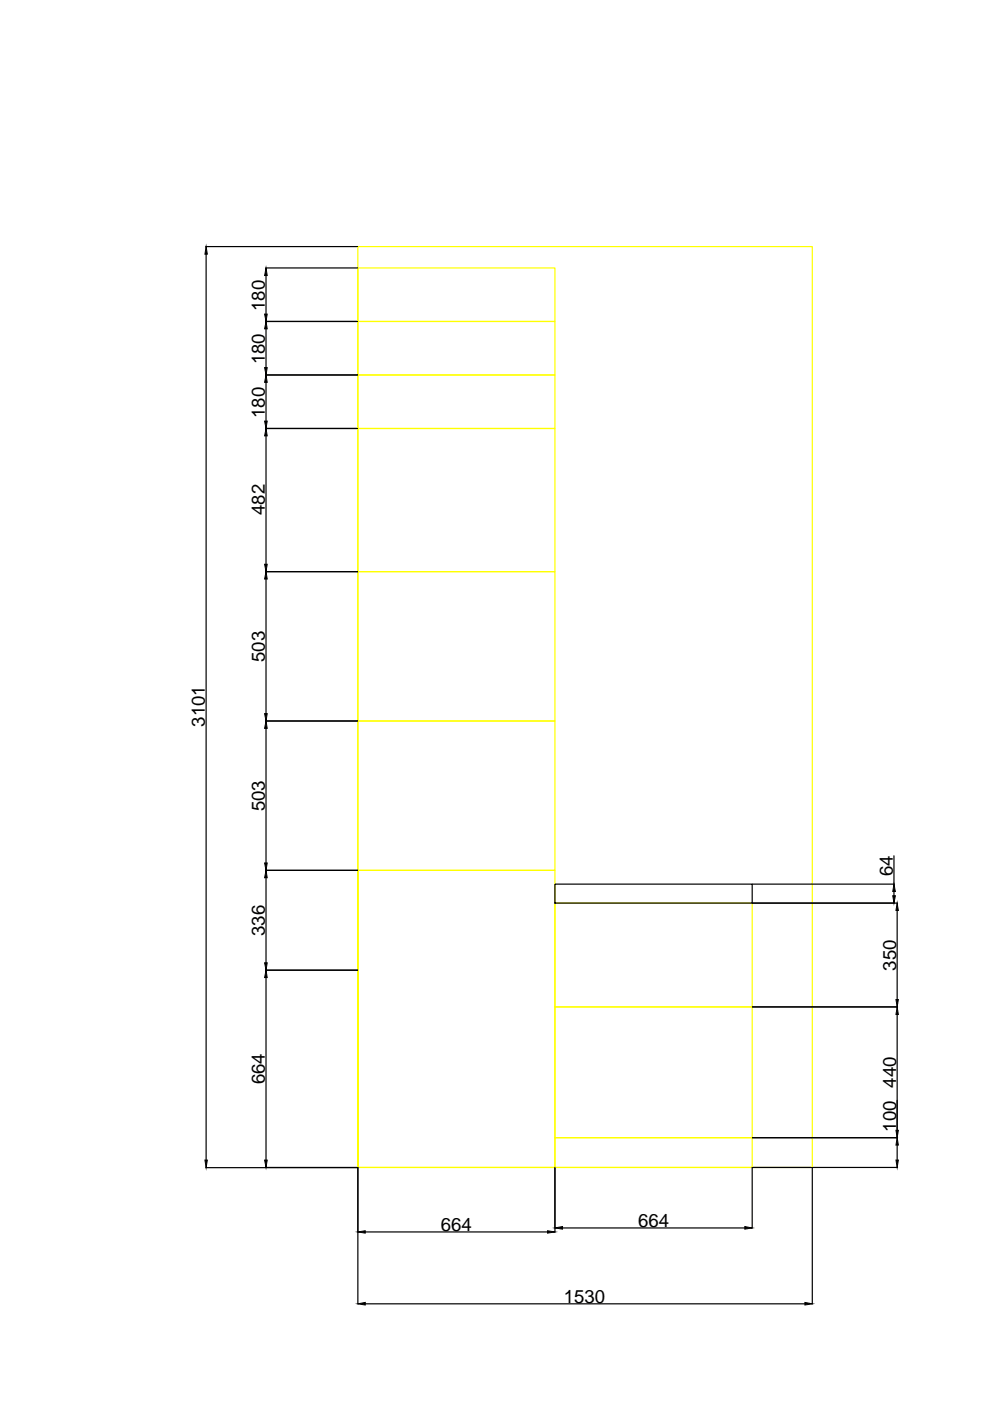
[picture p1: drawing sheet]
<svg xmlns="http://www.w3.org/2000/svg" width="210mm" height="297mm" viewBox="0 0 210 297" stroke-linecap="round" stroke-linejoin="round" font-family="sans-serif">
<path d="M75.9 52.3h96.3v195.2h-96.3v-41.8v41.8h41.8v-63h-41.8v63zM75.9 56.8h41.8v11.4h-41.8zM75.9 79.5h41.8v11.3h-41.8zM75.9 68.2h41.8v11.3h-41.8zM75.9 90.8h41.8v30.4h-41.8zM75.9 121.2h41.8v31.7h-41.8zM75.9 152.9h41.8v31.6h-41.8zM117.7 191.5h41.8v22h-41.8zM117.7 213.5h41.8v27.7h-41.8zM117.7 241.2h41.8v6.3h-41.8z" fill="none" stroke="#ff0" stroke-width=".25"/>
<g fill="none" stroke="#000" stroke-width=".25">
<path d="M43.6 52.3h32.2M43.7 53.9v192.1M56.3 56.8h19.5M56.4 58.4v8.2M56.3 79.5h19.5M56.3 68.2h19.5M56.4 69.7v8.2M56.3 90.8h19.5M56.4 81.1v8.2M56.4 92.4v27.2M56.3 121.2h19.5M56.4 122.8v28.5"/>
<path d="M56.3 152.9h19.5M56.4 154.4v28.6M56.3 184.5h19.5M56.4 186.1v18M117.7 187.5h41.8v4h-41.8zM159.5 191.5h30.8M159.5 187.5h30.1M189.5 181.4v6.1M189.5 189v.9M190.2 193v18.9M56.3 205.7h19.5M56.4 207.3v38.7"/>
<path d="M159.5 213.5h30.8M190.2 215.1v26.1M43.6 247.6h32.3v28.9M56.3 247.5h19.5M117.7 247.6v13.7M159.5 247.6v12.8M159.5 247.5h30.8M159.5 241.2h30.8M172.2 247.6v28.9M190.2 242.8v3.2M77.4 261.2h38.7M77.4 276.4h93.3"/>
<path d="M119.3 260.4h38.6"/>
</g>
<g fill="#000" stroke="#000" stroke-width=".21">
<path d="M43.7 52.3l.3 1.6h-.6zM56.4 56.8l.3 1.6h-.6zM56.1 77.9h.6l-.3 1.6zM56.4 68.2l.3 1.5h-.6zM56.1 66.6h.6l-.3 1.6zM56.4 90.8l.3 1.6h-.6zM56.1 89.3h.6l-.3 1.5zM56.4 79.5l.3 1.6h-.6zM56.1 119.6h.6l-.3 1.6zM56.4 121.2l.3 1.6h-.6zM56.4 152.9l.3 1.5h-.6zM56.1 151.3h.6l-.3 1.6z"/>
<path d="M56.4 184.5l.3 1.6h-.6zM56.1 183h.6l-.3 1.5zM189.3 189.9h.5l-.3 1.6zM189.5 187.5l.3 1.5h-.5zM190.2 191.5l.3 1.5h-.5zM56.4 205.7l.3 1.6h-.6zM56.1 204.1h.6l-.3 1.6zM190.2 213.5l.3 1.6h-.5zM190 211.9h.5l-.3 1.6zM190 239.6h.5l-.3 1.6zM43.4 246h.6l-.3 1.6zM56.1 246h.6l-.3 1.5z"/>
<path d="M190 246h.5l-.3 1.5zM190.2 241.2l.3 1.6h-.5zM75.9 261.2l1.5-.3v.6zM75.9 276.4l1.5-.3v.6zM116.1 260.9l1.6 .3-1.6 .3zM117.7 260.4l1.6-.3v.5zM157.9 260.1l1.6 .3-1.6 .2zM170.7 276.1l1.5 .3-1.5 .3z"/>
</g>
<g font-size="3.9">
<text x="56.1" y="65.9" transform="rotate(-90 56.1 65.9)">180</text>
<text x="56.1" y="77.3" transform="rotate(-90 56.1 77.3)">180</text>
<text x="56.1" y="88.6" transform="rotate(-90 56.1 88.6)">180</text>
<text x="56.1" y="109.2" transform="rotate(-90 56.1 109.2)">482</text>
<text x="56.1" y="140.3" transform="rotate(-90 56.1 140.3)">503</text>
<text x="43.4" y="154.1" transform="rotate(-90 43.4 154.1)">3101</text>
<text x="56.1" y="172" transform="rotate(-90 56.1 172)">503</text>
<text x="189.3" y="185.8" transform="rotate(-90 189.3 185.8)">64</text>
<text x="56.1" y="198.4" transform="rotate(-90 56.1 198.4)">336</text>
<text x="190" y="205.8" transform="rotate(-90 190 205.8)">350</text>
<text x="56.1" y="229.9" transform="rotate(-90 56.1 229.9)">664</text>
<text x="190" y="230.6" transform="rotate(-90 190 230.6)">440</text>
<text x="190" y="239.9" transform="rotate(-90 190 239.9)">100</text>
<text x="93.5" y="260.9">664</text>
<text x="135.3" y="260.1">664</text>
<text x="119.5" y="276.2">1530</text>
</g>
</svg>
